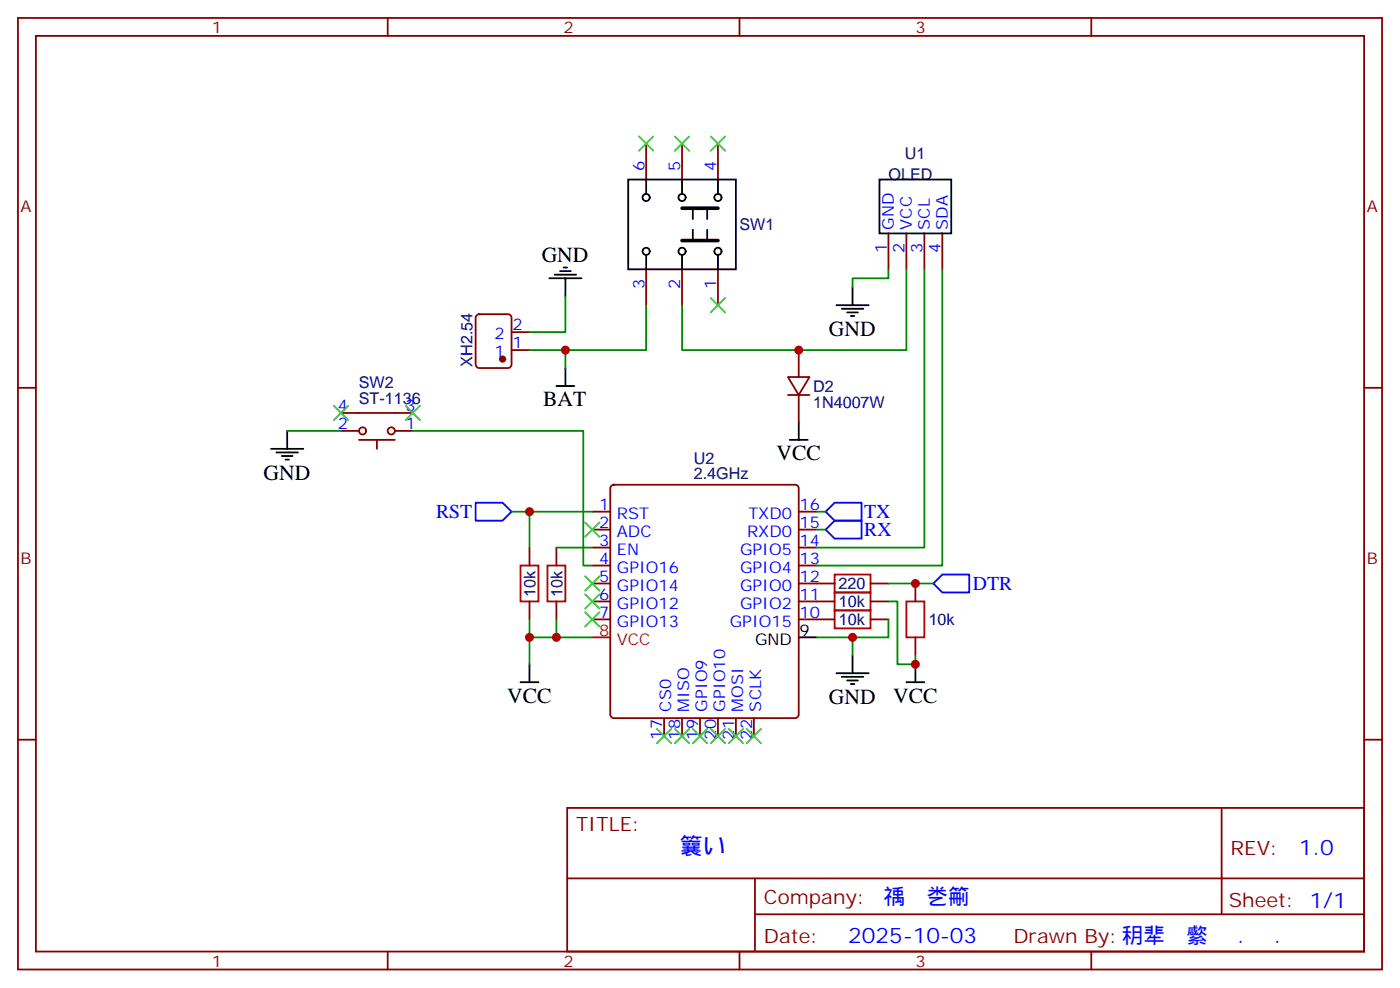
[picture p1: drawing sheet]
<svg xmlns="http://www.w3.org/2000/svg" width="275mm" height="194mm" viewBox="0 0 275 194" stroke-linecap="round" stroke-linejoin="round" font-family="sans-serif">
<g fill="none" stroke="#870000" stroke-width=".35">
<path d="M3.5 3.5h268.1v187h-268.1zM7.1 7.1h261v179.9h-261zM76.2 3.5v3.6M145.3 3.5v3.6M214.5 3.5v3.6M127 28.2v7.1M134.1 28.2v7.1M141.1 28.2v7.1M127 52.9v7.1M134.1 52.9v7.1M141.1 52.9v7.1M174.6 45.9v7"/>
<path d="M178.2 45.9v7M181.7 45.9v7M185.2 45.9v7M3.5 76.2h3.6M93.7 61.9l.5-.2h5.6a.71 .71 0 0 1 .7 .7v9.2a.76 .76 0 0 1-.7 .7h-5.6a.76 .76 0 0 1-.7-.7v-9.2zM100.5 68.8h3.6M100.5 65.3h3.6M154.9 74.1h4.2l-2.1 3.5zM154.9 77.6h4.2M157 68.8v5.3M157 77.6v5.3M268.1 76.2h3.5"/>
<path d="M67 84.7h3.6M67 81.1h14.1M70.6 86.4h7M74.1 86.4v1.8M77.6 84.7h3.5M120.2 95.5l.4-.3h35.7a.71 .71 0 0 1 .7 .8v44.4a.76 .76 0 0 1-.7 .7h-35.7a.76 .76 0 0 1-.7-.7v-44.4zM104.1 107.6v3.5M104.1 118.2v3.5M109.4 107.6v3.5M109.4 118.2v3.5M116.4 100.5h3.5M116.4 104.1h3.5"/>
<path d="M116.4 107.6h3.5M116.4 111.1h3.5M116.4 114.7h3.5M116.4 118.2h3.5M157 100.5h3.5M157 104.1h3.5M157 107.6h3.5M157 111.1h3.5M157 114.7h7M157 118.2h7M171.1 114.7h3.5M171.1 118.2h3.5"/>
<path d="M179.9 114.7v3.5M116.4 121.7h3.5M157 121.7h7M171.1 121.7h3.5M179.9 125.2v3.6M3.5 145.3h3.6M111.5 158.7h156.6v28.3h-156.6zM130.5 141.1v3.5M134.1 141.1v3.5M137.6 141.1v3.5M141.1 141.1v3.5M144.6 141.1v3.5"/>
<path d="M148.2 141.1v3.5M240.1 158.8v20.9M268.1 145.3h3.5M111.5 172.6h156.5M148.4 179.7h119.6M148.4 172.6v14.1M76.2 187v3.5M145.3 187v3.5M214.5 187v3.5"/>
<circle cx="71.3" cy="84.7" r=".71"/>
<circle cx="76.9" cy="84.7" r=".71"/>
</g>
<g fill="none" stroke="#000" stroke-width=".35">
<path d="M123.5 35.3h21.1v17.6h-21.1zM127 35.3v2.8M134.1 35.3v2.8M141.1 35.3v2.8M172.9 35.3h14.1v10.6h-14.1zM107.9 54.7h6.4M109 54h4.2M110.1 53.3h2.1M110.8 52.6h.7M111.1 54.7v3.5M127 50.1v2.8M134.1 50.1v2.8"/>
<path d="M141.1 50.1v2.8M164.4 60h6.3M167.6 56.4v3.6M109.4 75.8h3.5M111.1 72.3v3.5M165.5 60.7h4.2M166.5 61.4h2.1M167.2 62.1h.7M53.3 88.2h6.3M54.3 88.9h4.3M55.4 89.6h2.1M56.1 90.3h.7"/>
<path d="M56.4 84.7v3.5M155.2 86.4h3.5M157 82.9v3.5M102.3 134.1h3.5M104.1 130.5v3.6M157 125.2h3.5M164.4 132.3h6.3M165.5 133h4.2M166.5 133.7h2.1M167.2 134.4h.7M167.6 128.8v3.5M178.2 134.1h3.5"/>
<path d="M179.9 130.5v3.6"/>
<circle cx="127" cy="38.8" r=".71"/>
<circle cx="134.1" cy="38.8" r=".71"/>
<circle cx="141.1" cy="38.8" r=".71"/>
<circle cx="127" cy="49.4" r=".71"/>
<circle cx="134.1" cy="49.4" r=".71"/>
<circle cx="141.1" cy="49.4" r=".71"/>
</g>
<circle cx="98.8" cy="70.6" r=".53" fill="#870000" stroke="#870000" stroke-width=".35"/>
<path d="M134.1 47.3h7M134.1 40.9h7" fill="none" stroke="#000" stroke-width=".71"/>
<path d="M136.2 47.3v-6.4M139 47.3v-6.4" fill="none" stroke="#000" stroke-width=".35" stroke-dasharray="2.1 2.1"/>
<g fill="none" stroke="#008700" stroke-width=".35">
<path d="M111.1 58.2v7.1h-7M127 60v8.8h-15.9M174.6 52.9v1.8h-7v1.7M178.2 52.9v15.9h-44.1v-8.8M181.7 52.9v54.7h-21.2M185.2 52.9v58.2h-24.7M104.1 68.8h7v3.5M56.4 84.7h10.6M81.1 84.7h33.6v26.4h1.7M100.5 100.5h15.9M104.1 100.5v7.1M109.4 107.6h7"/>
<path d="M160.5 100.5h1.8M160.5 104.1h1.8M174.6 114.7h8.8M174.6 118.2h1.8v12.3h3.5v-1.7M104.1 121.7v3.5h12.3M104.1 125.2v5.3M109.4 121.7v3.5M167.6 125.2v3.6M174.6 121.7v3.5h-14.1"/>
</g>
<path d="M116.4 125.2h3.5" fill="none" stroke="#f00" stroke-width=".35"/>
<path d="M93.5 98.8h5.3l1.7 1.7-1.7 1.8h-5.3zM164 98.8h5.3v3.5h-5.3l-1.7-1.8zM162.3 104.1l1.7-1.8h5.3v3.5h-5.3zM183.4 114.7l1.8-1.8h5.3v3.5h-5.3z" fill="none" stroke="#00f" stroke-width=".35"/>
<path d="M102.3 111.1h3.5v7.1h-3.5zM107.6 111.1h3.5v7.1h-3.5zM164 112.9h7.1v3.5h-7.1zM164 116.4h7.1v3.5h-7.1zM164 119.9h7.1v3.6h-7.1zM178.2 118.2h3.5v7h-3.5z" fill="none" stroke="#a10000" stroke-width=".35"/>
<g fill="none" stroke="#3c3" stroke-width=".35">
<path d="M125.6 26.8l2.8 2.8M128.4 26.8l-2.8 2.8M132.6 26.8l2.9 2.8M135.5 26.8l-2.9 2.8M139.7 26.8l2.8 2.8M142.5 26.8l-2.8 2.8M139.7 58.6l2.8 2.8M142.5 58.6l-2.8 2.8M65.6 79.7l2.8 2.8M68.4 79.7l-2.8 2.8M79.7 79.7l2.8 2.8M82.5 79.7l-2.8 2.8"/>
<path d="M115 113.2l2.8 2.9M115 116.8l2.8 2.8M115 102.7l2.8 2.8M117.8 113.2l-2.8 2.9M117.8 116.8l-2.8 2.8M117.8 102.7l-2.8 2.8M115 120.3l2.8 2.8M117.8 120.3l-2.8 2.8M129.1 143.2l2.8 2.8M131.9 143.2l-2.8 2.8M132.6 143.2l2.9 2.8M135.5 143.2l-2.9 2.8"/>
<path d="M136.2 143.2l2.8 2.8M139 143.2l-2.8 2.8M139.7 143.2l2.8 2.8M142.5 143.2l-2.8 2.8M143.2 143.2l2.8 2.8M146 143.2l-2.8 2.8M146.8 143.2l2.8 2.8M149.6 143.2l-2.8 2.8"/>
</g>
<g fill="#c00">
<circle cx="111.1" cy="68.8" r=".88"/>
<circle cx="179.9" cy="114.7" r=".88"/>
<circle cx="179.9" cy="130.5" r=".88"/>
<circle cx="104.1" cy="100.5" r=".88"/>
<circle cx="109.4" cy="125.2" r=".88"/>
<circle cx="104.1" cy="125.2" r=".88"/>
<circle cx="167.6" cy="125.2" r=".88"/>
<circle cx="157" cy="68.8" r=".88"/>
</g>
<text font-size="4.6" fill="#00f" x="133.6" y="167.8">䉴いᑋ</text>
<g font-size="4.2">
<text x="106.5" y="51.5">GND</text>
<text x="162.9" y="66.1">GND</text>
<text x="106.8" y="79.8">BAT</text>
<text x="51.8" y="94.3">GND</text>
<text x="152.6" y="90.4">VCC</text>
<text x="99.7" y="138.1">VCC</text>
<text x="162.9" y="138.4">GND</text>
<text x="175.5" y="138.1">VCC</text>
</g>
<g font-size="4.2" fill="#00f">
<text x="255.3" y="168">1.0</text>
<text x="173.7" y="177.6">䄔ፂ㐘䈀</text>
<text x="166.7" y="185.4">2025-10-03</text>
<text x="243.1" y="185.2">.</text>
<text x="250.4" y="185.2">.</text>
</g>
<g font-size="3.9" fill="#00f">
<text x="85.7" y="101.8">RST</text>
<text x="169.9" y="101.9">TX</text>
<text x="169.9" y="105.4">RX</text>
<text x="191.2" y="116">DTR</text>
</g>
<g font-size="3.9" fill="#800">
<text x="113.2" y="163.3">TITLE:</text>
<text x="241.9" y="168">REV:</text>
<text x="150.1" y="177.5">Company:</text>
<text x="241.5" y="178.2">Sheet: 1/1</text>
<text x="150.1" y="185.2">Date:</text>
<text x="199.2" y="185.3">Drawn By:䄴㹃됾䌠</text>
</g>
<g font-size="3.2" fill="#800">
<text x="41.6" y="6.5">1</text>
<text x="110.8" y="6.5">2</text>
<text x="179.9" y="6.5">3</text>
<text x="4.1" y="41.6">A</text>
<text x="268.6" y="41.6">A</text>
<text x="4.1" y="110.8">B</text>
<text x="268.6" y="110.8">B</text>
<text x="41.6" y="190">1</text>
<text x="110.8" y="190">2</text>
<text x="179.9" y="190">3</text>
</g>
<g font-size="3.2" fill="#00f">
<text x="126.6" y="33.5" transform="rotate(-90 126.6 33.5)">6</text>
<text x="133.7" y="33.5" transform="rotate(-90 133.7 33.5)">5</text>
<text x="140.8" y="33.5" transform="rotate(-90 140.8 33.5)">4</text>
<text x="175.7" y="45.2" transform="rotate(-90 175.7 45.2)">GND</text>
<text x="179.2" y="45.2" transform="rotate(-90 179.2 45.2)">VCC</text>
<text x="182.7" y="45.2" transform="rotate(-90 182.7 45.2)">SCL</text>
<text x="186.3" y="45.2" transform="rotate(-90 186.3 45.2)">SDA</text>
<text x="174.3" y="49.6" transform="rotate(-90 174.3 49.6)">1</text>
<text x="177.8" y="49.6" transform="rotate(-90 177.8 49.6)">2</text>
<text x="181.3" y="49.6" transform="rotate(-90 181.3 49.6)">3</text>
<text x="184.9" y="49.6" transform="rotate(-90 184.9 49.6)">4</text>
<text x="126.6" y="56.7" transform="rotate(-90 126.6 56.7)">3</text>
<text x="133.7" y="56.7" transform="rotate(-90 133.7 56.7)">2</text>
<text x="140.8" y="56.7" transform="rotate(-90 140.8 56.7)">1</text>
<text x="100.7" y="64.9">2</text>
<text x="97.2" y="70.2">1</text>
<text x="97.2" y="66.7">2</text>
<text x="100.7" y="68.4">1</text>
<text x="66.4" y="80.8">4</text>
<text x="79.7" y="80.8">3</text>
<text x="66.4" y="84.3">2</text>
<text x="79.7" y="84.3">1</text>
<text x="117.8" y="100.2">1</text>
<text x="121.2" y="102">RST</text>
<text x="147.1" y="102">TXD0</text>
<text x="157.2" y="100.2">16</text>
<text x="117.8" y="103.7">2</text>
<text x="117.8" y="107.2">3</text>
<text x="121.2" y="105.5">ADC</text>
<text x="146.8" y="105.5">RXD0</text>
<text x="157.2" y="107.2">14</text>
<text x="157.2" y="103.7">15</text>
<text x="117.8" y="110.8">4</text>
<text x="121.2" y="109">EN</text>
<text x="121.2" y="112.5">GPIO16</text>
<text x="145.5" y="112.5">GPIO4</text>
<text x="145.5" y="109">GPIO5</text>
<text x="157.2" y="110.8">13</text>
<text x="117.8" y="114.3">5</text>
<text x="117.8" y="117.8">6</text>
<text x="121.2" y="116.1">GPIO14</text>
<text x="121.2" y="119.6">GPIO12</text>
<text x="145.5" y="119.6">GPIO2</text>
<text x="145.5" y="116.1">GPIO0</text>
<text x="157.2" y="117.8">11</text>
<text x="157.2" y="114.3">12</text>
<text x="117.8" y="121.4">7</text>
<text x="121.2" y="123.1">GPIO13</text>
<text x="143.4" y="123.1">GPIO15</text>
<text x="157.2" y="121.4">10</text>
<text x="131.9" y="139.8" transform="rotate(-90 131.9 139.8)">CS0</text>
<text x="135.5" y="139.8" transform="rotate(-90 135.5 139.8)">MISO</text>
<text x="139" y="139.8" transform="rotate(-90 139 139.8)">GPIO9</text>
<text x="142.5" y="139.8" transform="rotate(-90 142.5 139.8)">GPIO10</text>
<text x="146" y="139.8" transform="rotate(-90 146 139.8)">MOSI</text>
<text x="149.6" y="139.8" transform="rotate(-90 149.6 139.8)">SCLK</text>
<text x="130.2" y="145.3" transform="rotate(-90 130.2 145.3)">17</text>
<text x="133.7" y="145.3" transform="rotate(-90 133.7 145.3)">18</text>
<text x="137.2" y="145.3" transform="rotate(-90 137.2 145.3)">19</text>
<text x="140.8" y="145.3" transform="rotate(-90 140.8 145.3)">20</text>
<text x="144.3" y="145.3" transform="rotate(-90 144.3 145.3)">21</text>
<text x="147.8" y="145.3" transform="rotate(-90 147.8 145.3)">22</text>
</g>
<g font-size="3.2" fill="#000080">
<text x="174.6" y="35.3">OLED</text>
<text x="177.8" y="31.2">U1</text>
<text x="145.3" y="45.3">SW1</text>
<text x="70.5" y="76.3">SW2</text>
<text x="92.9" y="72.1" transform="rotate(-90 92.9 72.1)">XH2.54</text>
<text x="159.8" y="77">D2</text>
<text x="70.5" y="79.4">ST-1136</text>
<text x="159.8" y="80.1">1N4007W</text>
<text x="136.4" y="94.2">2.4GHz</text>
<text x="136.4" y="91.1">U2</text>
<text x="105.2" y="117.3" transform="rotate(-90 105.2 117.3)">10k</text>
<text x="110.5" y="117.3" transform="rotate(-90 110.5 117.3)">10k</text>
<text x="164.8" y="115.8">220</text>
<text x="164.9" y="119.3">10k</text>
<text x="164.9" y="122.9">10k</text>
<text x="182.5" y="122.9">10k</text>
</g>
<g font-size="3.2" fill="#f00">
<text x="117.8" y="124.9">8</text>
<text x="121.2" y="126.6">VCC</text>
</g>
<g font-size="3.2">
<text x="157.2" y="124.9">9</text>
<text x="148.4" y="126.6">GND</text>
</g>
</svg>
